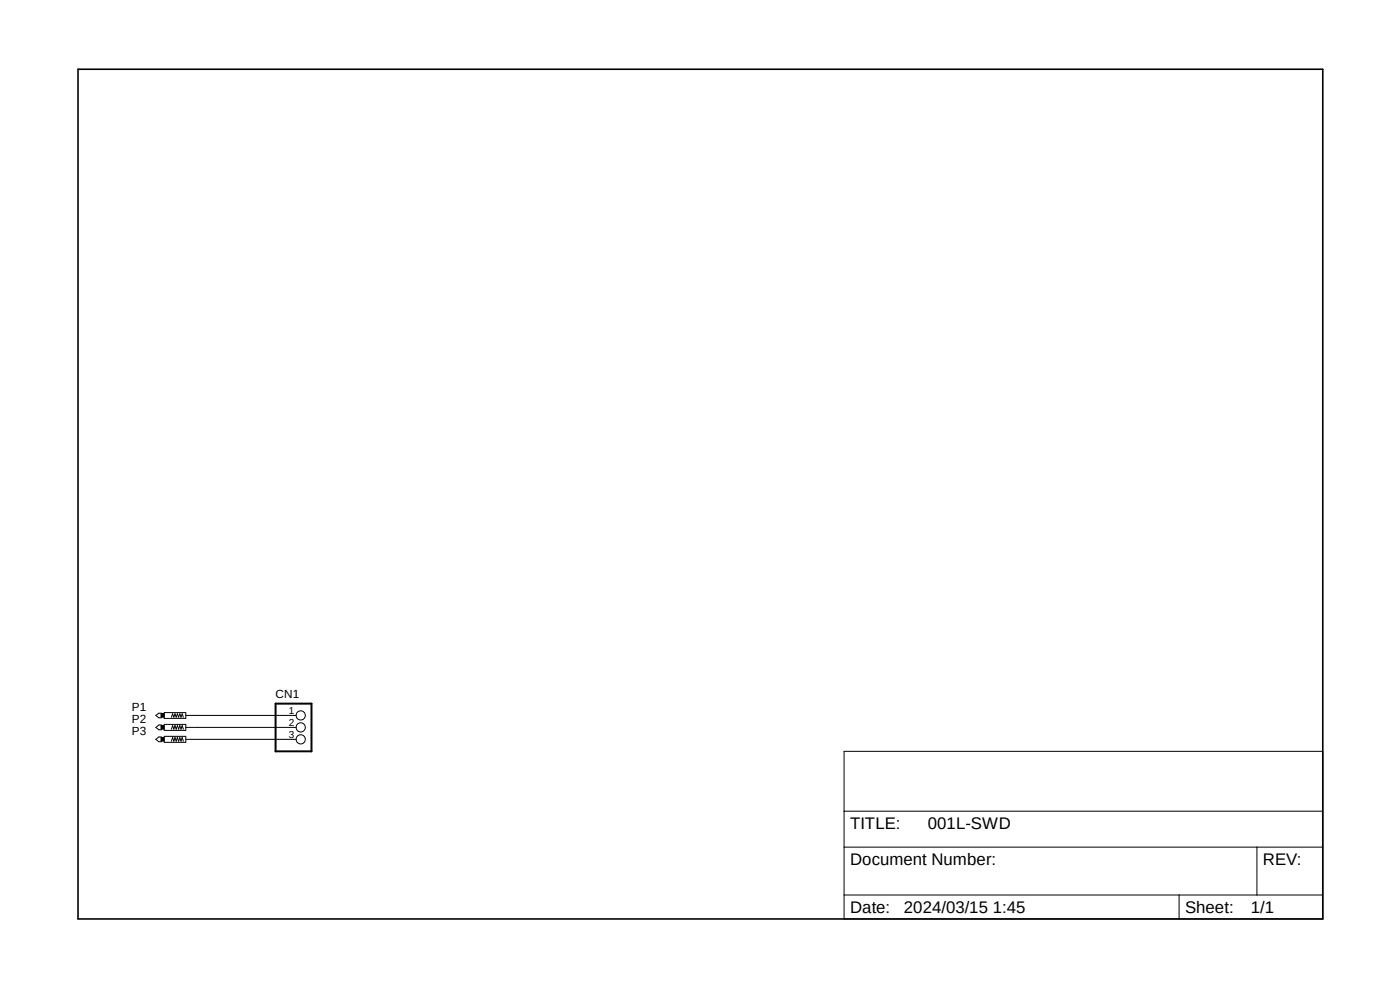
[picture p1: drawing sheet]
<svg xmlns="http://www.w3.org/2000/svg" width="297mm" height="210mm" viewBox="0 0 297 210" stroke-linecap="round" stroke-linejoin="round" font-family="sans-serif">
<path d="M16 14.4l265 181.1M281 14.4l-265 181.1" fill="none" stroke="#fff" stroke-width=".21"/>
<path d="M58.5 149.3h7.6v10.1h-7.6z" fill="none" stroke="#000" stroke-width=".42"/>
<g fill="none" stroke="#000" stroke-width=".21">
<path d="M33.1 151.8l.6-.5h.5v1h-.5zM33.1 154.3l.6-.5h.5v1h-.5zM33.1 156.8l.6-.5h.5v1.1h-.5zM34.2 151.4h.6v.7h-.6zM34.2 153.9h.6v.8h-.6zM34.2 156.5h.6v.7h-.6zM34.8 151.2h4.6v1.2h-4.6zM34.8 153.7h4.6v1.2h-4.6zM34.8 156.2h4.6v1.3h-4.6zM36.4 152.1l.2-.7 .3 .7 .2-.7 .3 .7 .2-.7 .3 .7 .2-.7 .3 .7 .3-.7 .2 .7M36.4 154.7l.2-.8 .3 .8 .2-.8 .3 .8 .2-.8 .3 .8 .2-.8 .3 .8 .3-.8 .2 .8M36.4 157.2l.2-.7 .3 .7 .2-.7 .3 .7 .2-.7 .3 .7 .2-.7 .3 .7 .3-.7 .2 .7"/>
<path d="M39.4 151.8h23.4M39.4 154.3h23.4M39.4 156.8h23.4M179.1 159.4h101.5v35.5h-101.5zM179.1 179.7h101.5M179.1 172.1h101.5M266.7 179.7v10.2M179.1 189.9h101.5M250.1 189.9v5"/>
<circle cx="63.8" cy="151.8" r=".98"/>
<circle cx="63.8" cy="156.8" r=".98"/>
<circle cx="63.8" cy="154.3" r=".98"/>
</g>
<g fill="#000">
<path d="M34.2 151.4h.6v.7h-.6z" fill-rule="evenodd"/>
<path d="M34.2 153.9h.6v.8h-.6z" fill-rule="evenodd"/>
<path d="M34.2 156.5h.6v.7h-.6z" fill-rule="evenodd"/>
</g>
<path d="M16.6 14.7h264v180.2h-264z" fill="none" stroke="#000" stroke-width=".34"/>
<g font-size="3.6">
<text x="180.3" y="175.9">TITLE:</text>
<text x="196.9" y="175.9">001L-SWD</text>
<text x="180.3" y="183.5">Document Number:</text>
<text x="267.9" y="183.5">REV:</text>
<text x="180.3" y="193.7">Date:</text>
<text x="191.8" y="193.7">2024/03/15 1:45</text>
<text x="251.4" y="193.7">Sheet:</text>
<text x="265.4" y="193.7">1/1</text>
</g>
<g font-size="2.5">
<text x="58.5" y="148">CN1</text>
<text x="28" y="150.8">P1</text>
<text x="28" y="153.3">P2</text>
<text x="28" y="155.8">P3</text>
</g>
<g font-size="2.1">
<text x="61.3" y="151.4">1</text>
<text x="61.3" y="154">2</text>
<text x="61.3" y="156.5">3</text>
</g>
</svg>
